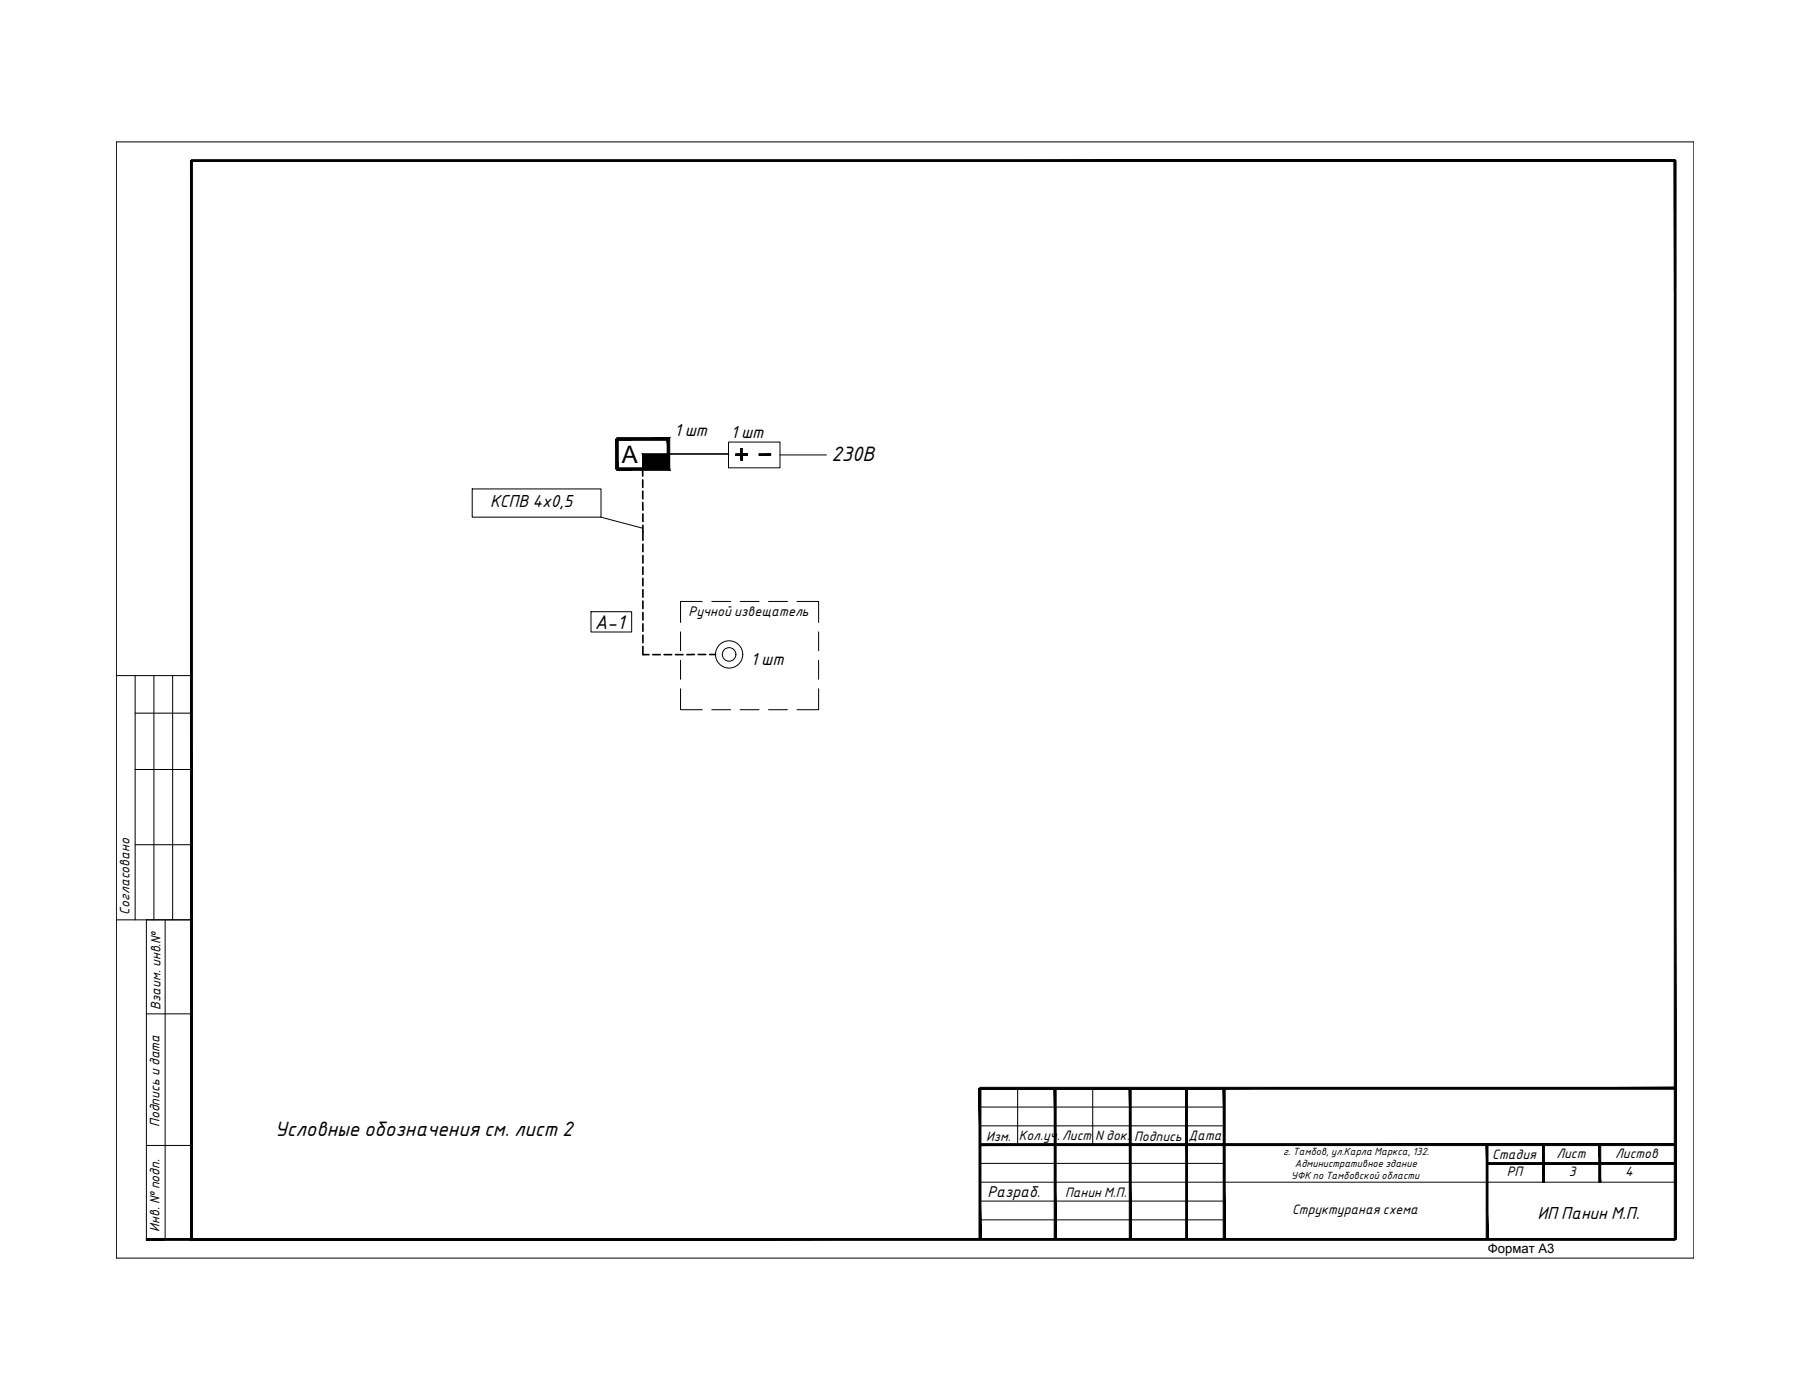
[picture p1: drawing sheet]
<svg xmlns="http://www.w3.org/2000/svg" width="279mm" height="216mm" viewBox="0 0 279 216" stroke-linecap="round" stroke-linejoin="round" font-family="sans-serif">
<!-- layer: DESC -->
<g fill="none" stroke="#000" stroke-width=".15">
<path d="M18 21.9h243.8v172.4h-243.8zM73 75.5h19.9v4.4h-19.9zM92.9 79.9l6.4 1.7M103.3 70.1h-4v2.3M103.3 70.7h.1M112.6 68.3h7.9v3.9h-7.9zM120.5 70.3h7.2M91.3 94.5h6.3v3.1h-6.3zM105.2 97.6v2.9M108.5 92.9h-3.3v3.2M110 92.9h2.9M114.4 92.9h2.9"/>
<path d="M118.8 92.9h2.9M123.2 92.9h3.3v3.2M126.5 97.6v2.9M18 104.3h11.6M20.9 104.3v37.8M20.9 118.8h8.7M20.9 110.1h8.7M23.8 104.3v37.8M26.7 104.3v37.8M105.2 106.4v3.2h3.3M105.2 102v2.9M110 109.6h2.9"/>
<path d="M114.4 109.6h2.9M118.8 109.6h2.9M126.5 106.4v3.2h-3.3M126.5 102v2.9M20.9 130.5h8.7M18 142.1h11.6M22.6 142.1v49.3M22.6 156.6h7M25.5 142.1v49.3M22.6 176.9h7M151.4 171h37.8M151.4 173.9h37.8"/>
<path d="M151.4 179.7h37.8M157.3 168.1v8.7M168.9 168.1v8.7M151.4 188.4h37.8M151.4 182.6h107.4M151.4 185.5h37.8"/>
<circle cx="112.7" cy="101.1" r="2.11"/>
<circle cx="112.7" cy="101.1" r="1.05"/>
</g>
<g fill="#000" stroke="#000" stroke-width=".15">
<path d="M29.4 24.8l.3 166.5v-166.5zM29.4 24.8l.3 166.5-.3 .2zM29.4 191.5l229.5-.2h-229.2zM29.4 191.5l229.5-.2v.2z"/>
<path d="M29.6 24.9h229.3v-.2zM29.6 24.7h229.3l-229.3 .2z"/>
<path d="M95.3 67.6v.4l8.2-.4zM95.3 68l8.2-.4-.4 .4zM103.5 67.6l-.4 .4 .4 4.6zM103.1 68l.4 4.6-.4-.4zM95.3 72.6h8.2l-.4-.4zM95.3 72.2h7.8l-7.8 .4z"/>
<path d="M95.1 67.8l.4 4.6v-4.6zM95.1 67.8l.4 4.6h-.4z"/>
<path d="M99.3 70.1l4 2.3v-2.3zM99.3 70.1l4 2.3h-4z"/>
<path d="M113.7 70.1v.2l1.8-.2zM113.7 70.3l1.8-.2v.2z"/>
<path d="M114.4 69.3l.3 1.8v-1.8zM114.4 69.3l.3 1.8h-.3z"/>
<path d="M117.3 70.1v.2l1.8-.2zM117.3 70.3l1.8-.2v.2z"/>
<path d="M151.4 167.9v.3l107.4-.3zM151.4 168.2l107.4-.3v.3z"/>
<path d="M151.4 176.6v.3l107.4-.3zM151.4 176.9l107.4-.3v.3z"/>
<path d="M151.3 168.1l.3 23.2v-23.2zM151.3 168.1l.3 23.2h-.3z"/>
<path d="M162.9 168.1l.3 23.3v-23.3zM162.9 168.1l.3 23.3h-.3z"/>
<path d="M174.5 168.1l.3 23.2v-23.2zM174.5 168.1l.3 23.2h-.3z"/>
<path d="M183.2 168.1l.3 23.2v-23.2zM183.2 168.1l.3 23.2h-.3z"/>
<path d="M189 168.1l.3 23.2v-23.2zM189 168.1l.3 23.2h-.3z"/>
<path d="M229.8 179.5v.3l29-.3zM229.8 179.8l29-.3v.3z"/>
<path d="M22.6 191.3v.2l7-.2zM22.6 191.5l7-.2v.2z"/>
<path d="M229.7 176.8v14.6h.2zM229.7 176.8h.2v14.6z"/>
<path d="M238.4 176.8v5.8h.3zM238.4 176.8h.3v5.8z"/>
<path d="M247.1 176.8v5.8h.3zM247.1 176.8h.3v5.8z"/>
<path d="M258.7 24.8v166.6h.3zM258.7 24.8h.3v166.6z"/>
</g>
<!-- layer: BLK_12_THHN -->
<g fill="none" stroke="#000" stroke-width=".25">
<path d="M99.3 72.4v1.1M99.3 77.6v1.2M99.3 74.1v1.2M99.3 75.8v1.2M99.3 79.4v1.1M103.3 70.1h9.3M99.3 81.1v2.3M99.3 84v1.2M99.3 85.8v1.2M99.3 87.6v1.1M99.3 89.3v1.2M99.3 91.1v1.1"/>
<path d="M99.3 92.8v1.2M99.3 94.6v1.1M99.3 96.3v1.2M99.3 98.1v1.2M99.3 99.8v1.3h1M100.9 101.1h1.1M102.6 101.1h1.2M104.4 101.1h1.2M107.3 101.1h-1.2M107.9 101.1h1.2M109.7 101.1h.9"/>
</g>
<text font-size="3.7" x="96.1" y="71.4">A</text>
<g font-size="3.1">
<text x="128.5" y="71.3">230В</text>
<text x="42.5" y="175.4">Условные обозначения см. лист 2</text>
</g>
<text font-size="2.9" x="91.9" y="97.1">A-1</text>
<g font-size="2.6">
<text x="104.2" y="67.4">1 шт</text>
<text x="112.9" y="67.7">1 шт</text>
<text x="75.7" y="78.4">КСПВ 4х0,5</text>
<text x="116" y="102.7">1 шт</text>
<text x="237.6" y="188.2">ИП Панин М.П.</text>
</g>
<text font-size="2.3" x="152.6" y="184.9">Разраб.</text>
<text font-size="2.1" x="106.4" y="95.1">Ручной извещатель</text>
<g font-size="2">
<text x="20" y="141.2" transform="rotate(-90 20 141.2)">Cогласовано</text>
<text x="24.8" y="155.9" transform="rotate(-90 24.8 155.9)">Взаим. инв.№</text>
<text x="24.7" y="174.1" transform="rotate(-90 24.7 174.1)">Подпись и дата</text>
<text x="152.4" y="176.2">Изм.</text>
<text x="157.4" y="176">Кол.уч.</text>
<text x="164.1" y="176.1">Лист</text>
<text x="169.3" y="176.1">N док.</text>
<text x="175.3" y="176.2">Подпись</text>
<text x="183.7" y="176">Дата</text>
<text x="230.6" y="179">Стадия</text>
<text x="240.5" y="178.9">Лист</text>
<text x="249.6" y="178.9">Листов</text>
<text x="164.6" y="184.9">Панин М.П.</text>
<text x="232.8" y="181.7">РП</text>
<text x="242.4" y="181.7">3</text>
<text x="251.1" y="181.7">4</text>
<text x="24.7" y="190.2" transform="rotate(-90 24.7 190.2)">Инв. № подп.</text>
<text x="199.7" y="187.5">Структураная схема</text>
<text x="229.9" y="193.5">Формат А3</text>
</g>
<g font-size="1.5">
<text x="198.3" y="178.4">г. Тамбов, ул.Карла Маркса, 132.</text>
<text x="199.5" y="182.1">УФК по Тамбовской области</text>
<text x="200.1" y="180.2">Административное здание</text>
</g>
</svg>
